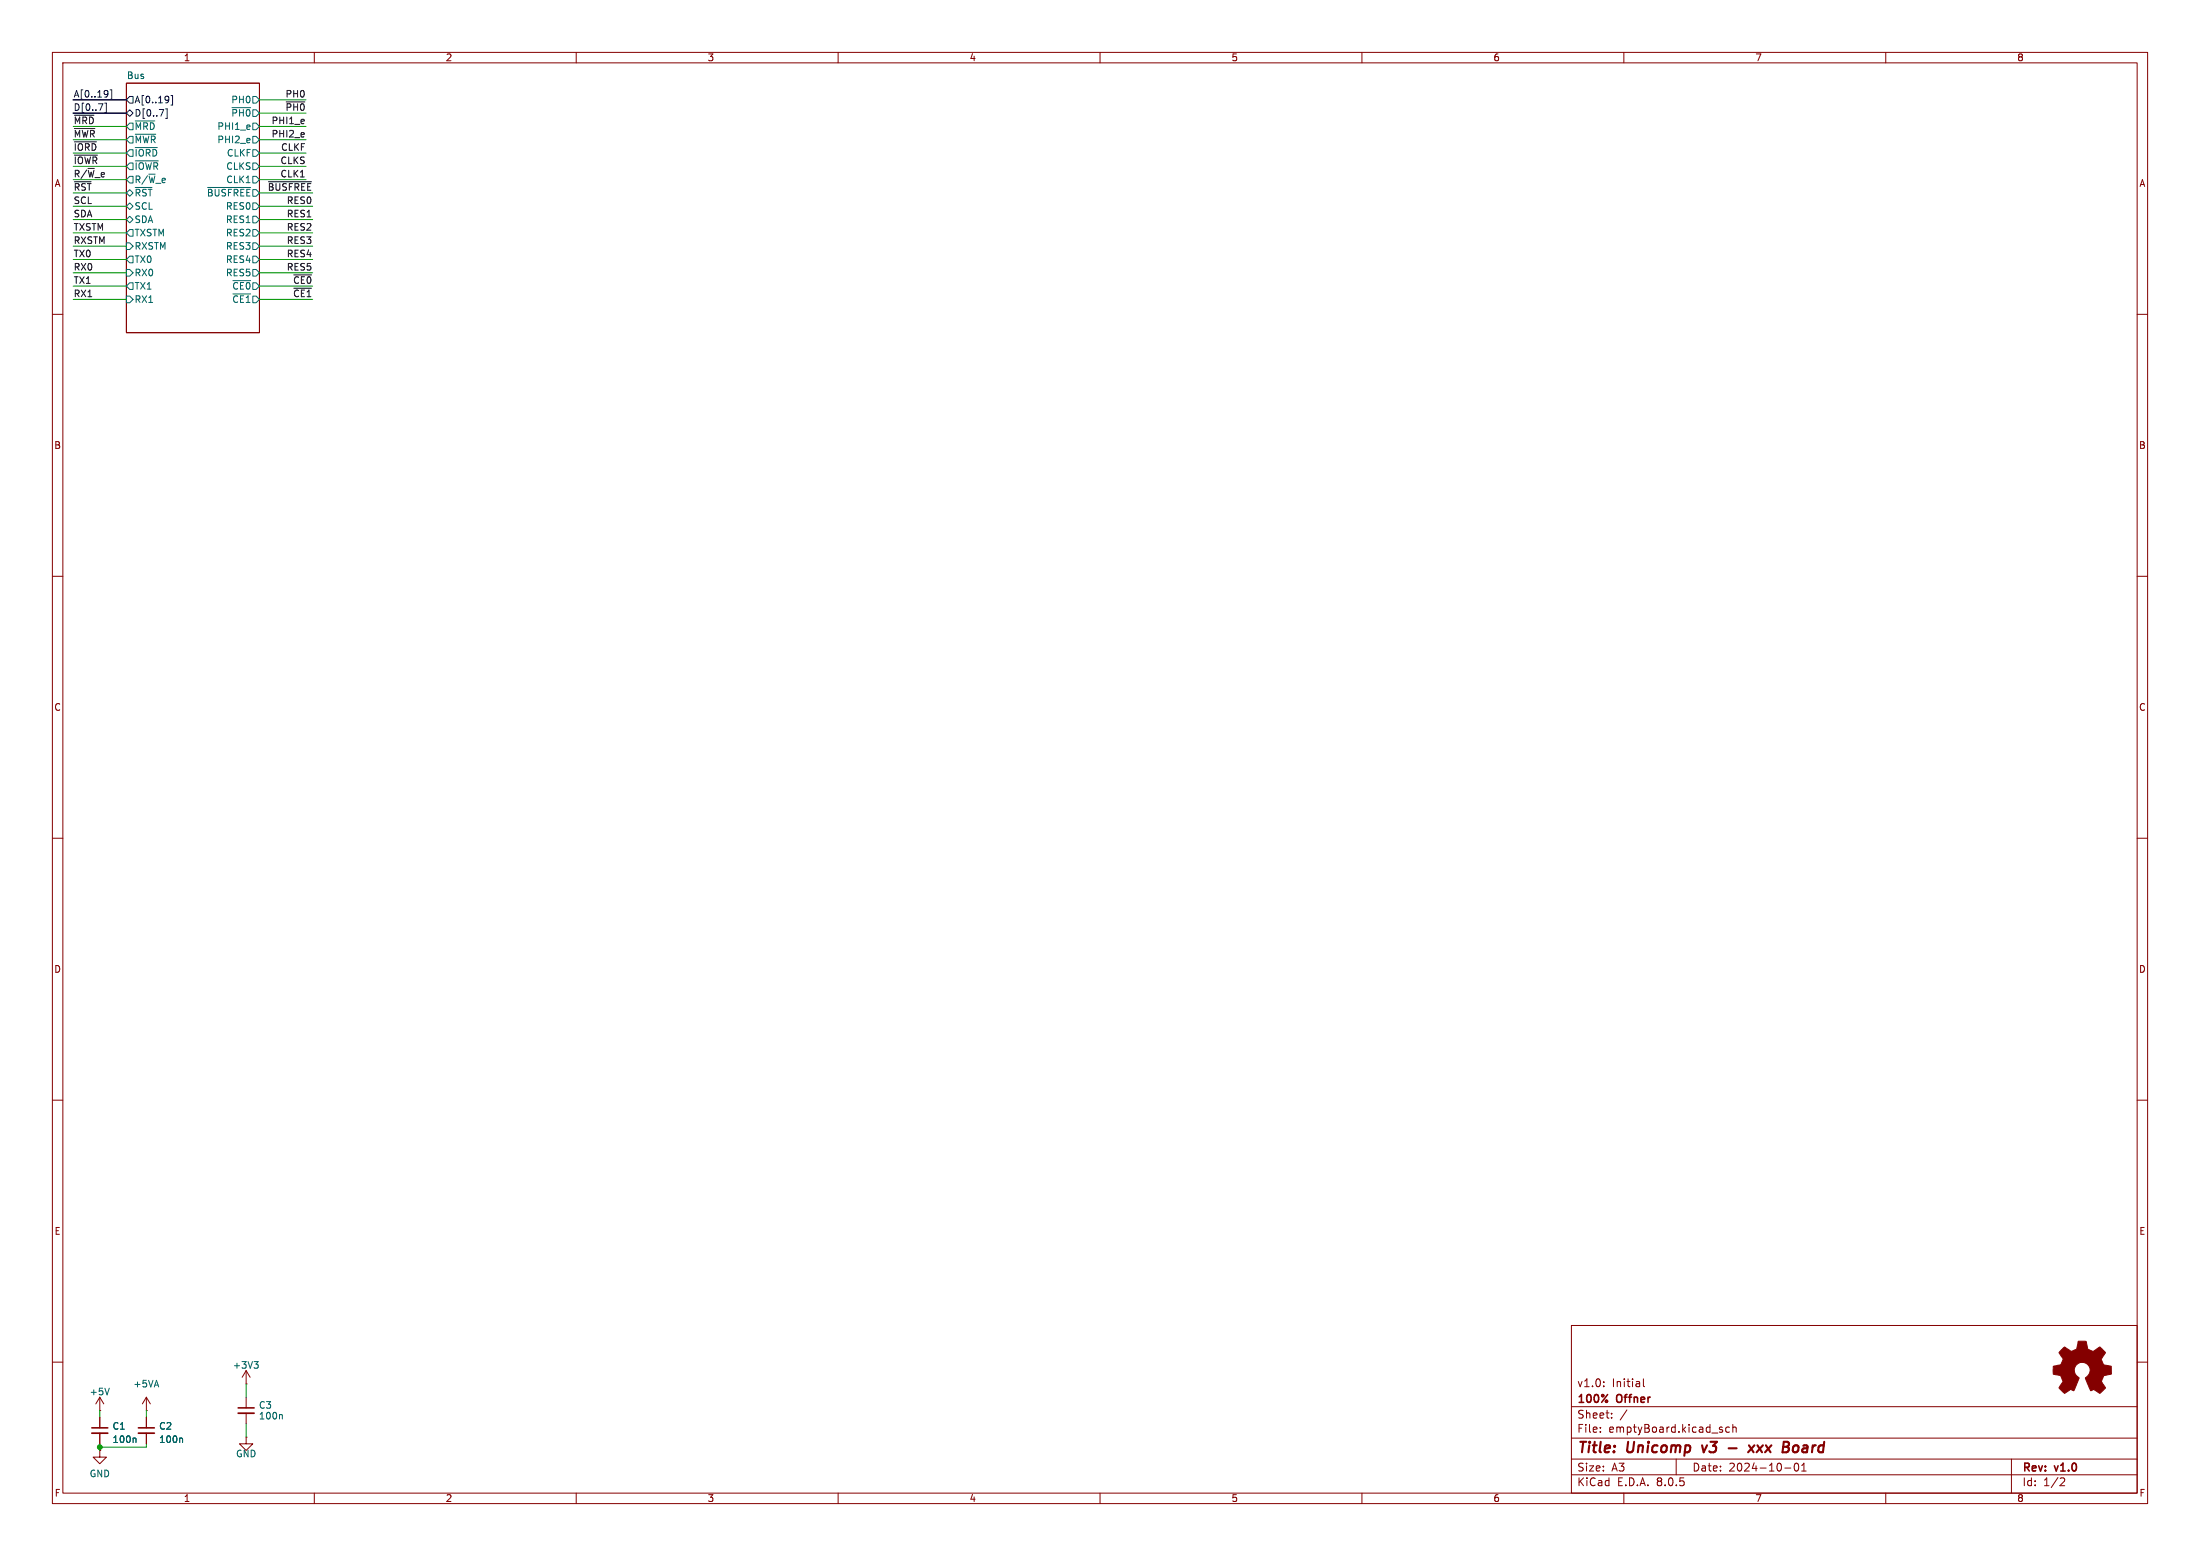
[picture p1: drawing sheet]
<svg xmlns="http://www.w3.org/2000/svg" width="420mm" height="297mm" viewBox="0 0 420 297" stroke-linecap="round" stroke-linejoin="round" font-family="sans-serif">
<g fill="none" stroke="#840000" stroke-width=".19">
<path d="M10 10h400v277h-400zM12 12h396v273h-396zM24.1 15.9h25.4v47.6h-25.4zM60 10v2M110 10v2M160 10v2M210 10v2M260 10v2M310 10v2M360 10v2M10 60h2M408 60h2"/>
<path d="M10 110h2M408 110h2M10 160h2M408 160h2M10 210h2M408 210h2M10 260h2M300 253h108v32h-108zM408 260h2M19 269.2h.1M19 276.9v1.2h1.3l-1.3 1.3-1.2-1.3h1.2M19 276.9h.1"/>
<path d="M19 266.7v2.5M19 270.5v2M19 273.6v2M19 266.7l-.7 1.3M19 266.7l.8 1.3M27.9 269.2h.1M27.9 266.7v2.5M27.9 270.5v2M27.9 273.6v2M27.9 266.7l-.7 1.3M27.9 266.7l.8 1.3M47 274.3v1.3h1.3l-1.3 1.3-1.3-1.3h1.3"/>
<path d="M47 274.3h.1M47 264.2h.1M47 261.6l-.8 1.3M47 261.6v2.6M47 266.7v2M47 269.7v2.1M47 261.6l.8 1.3M300 278.5h108M300 274.5h108M300 268.5h108M305.5 273.2v.2M305.5 272.5v.1"/>
<path d="M306.2 264.5v.2M306.2 263.8v.1M307.7 270.5v.2M307.7 269.8v.1M310.6 269.1l-1.3 1.9M313.7 263.2v1.3l.2 .2M320 278.5v3M328.7 272.9l.2 .2-.2 .3M328.7 272.4l.1 .1M330.2 272.5l-.5-.1-.3 .3 .2 .6h.6M330.8 272.5l.2-.1 .4 .1v.9M330.8 271.9v1.5"/>
<path d="M342.7 279.4l.2-.1a.8 .8 0 0 1 .5 .7 .8 .8 0 0 1-.5 .8 1 1 0 0 1-.2-1.4zM343.9 279.7l.5-.4v1.5M384 278.5v6.5M60 285v2M110 285v2M160 285v2M210 285v2M260 285v2M300 281.5h108M310 285v2M340.7 280.2h1.2M343.9 280.8h.9"/>
<path d="M360 285v2M393.5 282.1l.5 .1 .2 .3-1 1.1h1"/>
</g>
<path d="M324.9 275.9l.3 1.3M330 276.4h1.5M333.9 275.9l.9 1.3M334.9 275.9l-1.2 1.3M336.5 275.9l-1.2 1.3M341.5 275.6l-.3-.4h-.7l-.2 2M343 275.9a.62 .62 0 0 0-.7 .4v.7l.6 .2" fill="none" stroke="#840000" stroke-width=".4"/>
<path d="M20 19.7h.3v1.8h-.3M20.5 17.4v.8M20.6 17.8l-.1 .1M21 17.1h.3v1.9h-.3M24.8 18.4h.6v1.3h-.6l-.7-.6zM32.2 18.5v.8M32.2 18.9v.1M32.6 18.2h.3v1.9h-.3M24.8 21l.6 .6-.6 .6-.7-.6zM31.9 20.8v1.8h-.3" fill="none" stroke="#000084" stroke-width=".19"/>
<g fill="none" stroke="#006464" stroke-width=".19">
<path d="M48.3 18.4h.6l.6 .7-.6 .6h-.6zM24.1 36.8l.7-.6 .6 .6-.6 .7zM24.1 39.4l.7-.7 .6 .7-.6 .6zM24.8 23.5h.6v1.3h-.6l-.7-.7zM24.8 28.6h.6v1.2h-.6l-.7-.6zM24.8 31.1h.6v1.3h-.6l-.7-.6zM24.8 33.7h.6v1.2h-.6l-.7-.6zM24.8 26h.6v1.3h-.6l-.7-.6zM25.8 23.1h3.8M25.8 28.2h4.2M25.8 30.7h4.4M25.8 25.6h3.9"/>
<path d="M25.8 35.8h3.2M39.6 35.8h8.2M44.3 20.5h3.5M48.3 31.1h.6l.6 .7-.6 .6h-.6zM48.3 28.6h.6l.6 .6-.6 .6h-.6zM48.3 23.5h.6l.6 .6-.6 .7h-.6zM48.3 26h.6l.6 .7-.6 .6h-.6zM48.3 38.7h.6l.6 .7-.6 .6h-.6zM48.3 33.7h.6l.6 .6-.6 .6h-.6zM24.1 46.4h.7l.6 .6-.6 .6h-.7zM24.1 41.9l.7-.6 .6 .6-.6 .6zM24.1 56.5h.7l.6 .7-.6 .6h-.7z"/>
<path d="M24.1 51.4h.7l.6 .7-.6 .6h-.7zM24.8 43.8h.6v1.3h-.6l-.7-.6zM24.8 48.9h.6v1.3h-.6l-.7-.7zM24.8 54h.6v1.2h-.6l-.7-.6zM44.5 53.6h3.3M44.5 56.1h3.3M48.3 51.4h.6l.6 .7-.6 .6h-.6zM48.3 41.3h.6l.6 .6-.6 .6h-.6zM48.3 46.4h.6l.6 .6-.6 .6h-.6zM48.3 48.9h.6l.6 .6-.6 .7h-.6zM48.3 43.8h.6l.6 .7-.6 .6h-.6zM48.5 259.9h.8l-.4 .5"/>
<path d="M20.9 265l-.5 1.2M25.8 274.5l.2 .2v.6M34.7 274.5l.2 .2v.6M49 260.4l.3 .2v.3l-.3 .3M53.7 270l.2 .2v.6"/>
</g>
<path d="M393.6 257.6l.6-.5 .8 .6a.62 .62 0 0 0 1 0l.4-.2 .3-1.5h1.5l.1 .5a1.13 1.13 0 0 0 .8 1.3l.5 .2 1.3-.9 1 1-.4 .7a.75 .75 0 0 0-.1 1.2l.2 .5 1.4 .3 .1 1.5-1.4 .3-.1 .1a1.18 1.18 0 0 0-.2 1.4l.6 .8-.1 .1-1 1-.9-.6a.54 .54 0 0 0-.8 .1l-1.1-2.4a2.33 2.33 0 0 0 .9-1.9 1.54 1.54 0 0 0-2.5-.7 1.54 1.54 0 0 0 .4 2.5l-.9 2.3a.4 .4 0 0 1-.4 .1 .4 .4 0 0 1-.3-.2l-1.2 .8-.9-.9-.1-.2 .8-1.2-.3-.5a.71 .71 0 0 0-.9-.8l-.7-.1v-1.5l.4-.1a1.11 1.11 0 0 0 1.2-.7 .72 .72 0 0 0-.2-1.2l-.3-.6z" fill="#840000" stroke="#840000" stroke-width=".19"/>
<path d="M17.5 273.6h3.1M26.4 273.6h3.1M45.5 269.7h3" fill="none" stroke="#840000" stroke-width=".33"/>
<path d="M17.5 272.5h3.1M26.4 272.5h3.1M45.5 268.7h3" fill="none" stroke="#840000" stroke-width=".3"/>
<path d="M54.6 19.5h3.6M14.2 34.7h3.2M14.2 22h3.7M14.2 24.5h3.9M14.2 27.1h4.2M14.2 29.6h4.4M51.3 34.7h8.2M56.1 55h3.4M56.1 52.5h3.4" fill="none" stroke="#0f0f0f" stroke-width=".19"/>
<path d="M14 19.1h10.1M14 21.6h10.1" fill="none" stroke="#000084" stroke-width=".3"/>
<g fill="none" stroke="#009600" stroke-width=".19">
<path d="M49.5 19.1h8.9M14 29.2h10.1M14 31.8h10.1M14 26.7h10.1M14 34.3h10.1M14 24.1h10.1M14 36.8h10.1M14 39.4h10.1M49.5 29.2h8.9M49.5 31.8h8.9M49.5 26.7h8.9M49.5 34.3h8.9"/>
<path d="M49.5 24.1h8.9M49.5 36.8h10.2M49.5 39.4h10.2M49.5 21.6h8.9M14 57.2h10.1M14 47h10.1M14 44.5h10.1M14 52.1h10.1M14 41.9h10.1M14 54.6h10.1M14 49.5h10.1M49.5 57.2h10.2"/>
<path d="M49.5 47h10.2M49.5 44.5h10.2M49.5 52.1h10.2M49.5 41.9h10.2M49.5 54.6h10.2M49.5 49.5h10.2M19 269.2v1.3M19 275.6v1.3M27.9 269.2v1.3M27.9 275.6v.6h-8.9M47 264.2v2.5M47 271.8v2.5"/>
</g>
<circle cx="19" cy="276.2" r=".46" fill="#009600" stroke="#009600" stroke-width=".19"/>
<g font-size="2.8" fill="#840000">
<text x="301" y="277.9">Title:</text>
<text x="310.6" y="277.9">Unicomp</text>
<text x="325.8" y="277.9">v3</text>
<text x="336.4" y="277.9">xxx</text>
<text x="343.6" y="277.9">Board</text>
</g>
<g font-size="2.1" fill="#840000">
<text x="301" y="268.2">100%</text>
<text x="301" y="265">v1.0:</text>
<text x="307.7" y="265">Initial</text>
<text x="308.7" y="268.2">Offner</text>
<text x="301" y="273.7">File:</text>
<text x="301" y="271">Sheet:</text>
<text x="307.1" y="273.7">emptyBoard.kicad_sch</text>
<text x="301" y="281.1">Size:</text>
<text x="307.6" y="281.1">A3</text>
<text x="323" y="281.1">Date:</text>
<text x="330" y="281.1">2024-10-01</text>
<text x="386" y="281.3">Rev:</text>
<text x="392.4" y="281.3">v1.0</text>
<text x="301" y="283.9">KiCad</text>
<text x="308.7" y="283.9">E.D.A.</text>
<text x="316.3" y="283.9">8.0.5</text>
<text x="386" y="283.9">Id:</text>
<text x="390.1" y="283.9">1/2</text>
</g>
<g font-size="1.8" fill="#840000">
<text x="35" y="11.9">1</text>
<text x="85" y="11.9">2</text>
<text x="135" y="11.9">3</text>
<text x="185" y="11.9">4</text>
<text x="235" y="11.9">5</text>
<text x="285" y="11.9">6</text>
<text x="335" y="11.9">7</text>
<text x="385" y="11.9">8</text>
<text x="10.3" y="35.9">A</text>
<text x="408.3" y="35.9">A</text>
<text x="10.3" y="85.9">B</text>
<text x="408.2" y="85.9">B</text>
<text x="10.3" y="135.9">C</text>
<text x="408.2" y="135.9">C</text>
<text x="10.3" y="185.9">D</text>
<text x="408.2" y="185.9">D</text>
<text x="10.3" y="235.9">E</text>
<text x="408.3" y="235.9">E</text>
<text x="10.3" y="285.9">F</text>
<text x="35" y="286.9">1</text>
<text x="85" y="286.9">2</text>
<text x="135" y="286.9">3</text>
<text x="185" y="286.9">4</text>
<text x="235" y="286.9">5</text>
<text x="285" y="286.9">6</text>
<text x="335" y="286.9">7</text>
<text x="385" y="286.9">8</text>
<text x="408.3" y="285.9">F</text>
</g>
<g font-size="1.8" fill="#006464">
<text x="24.1" y="15.2">Bus</text>
<text x="44.1" y="19.9">PH0</text>
<text x="44.1" y="22.5">~{PH0}</text>
<text x="25.6" y="25">~{MRD}</text>
<text x="25.6" y="27.5">~{MWR}</text>
<text x="41.4" y="25">PHI1_e</text>
<text x="41.4" y="27.5">PHI2_e</text>
<text x="25.6" y="30.1">~{IORD}</text>
<text x="25.6" y="32.6">~{IOWR}</text>
<text x="25.6" y="35.2">R/~{W}_e</text>
<text x="43.1" y="32.6">CLKS</text>
<text x="43.1" y="35.2">CLK1</text>
<text x="43.2" y="30.1">CLKF</text>
<text x="25.6" y="37.7">~{RST}</text>
<text x="25.6" y="40.2">SCL</text>
<text x="39.4" y="37.7">~{BUSFREE}</text>
<text x="43" y="40.2">RES0</text>
<text x="25.6" y="45.3">TXSTM</text>
<text x="25.6" y="47.9">RXSTM</text>
<text x="25.6" y="42.8">SDA</text>
<text x="43" y="42.8">RES1</text>
<text x="43" y="47.9">RES3</text>
<text x="43" y="45.3">RES2</text>
<text x="25.6" y="52.9">RX0</text>
<text x="25.6" y="50.4">TX0</text>
<text x="43" y="52.9">RES5</text>
<text x="43" y="50.4">RES4</text>
<text x="25.6" y="58">RX1</text>
<text x="25.6" y="55.5">TX1</text>
<text x="44.2" y="55.5">~{CE0}</text>
<text x="44.2" y="58">~{CE1}</text>
<text x="44.3" y="261.4">+3V3</text>
<text x="17" y="266.5">+5V</text>
<text x="25.4" y="265">+5VA</text>
<text x="49.3" y="269.1">C3</text>
<text x="21.4" y="273.1">C1</text>
<text x="21.4" y="275.6">100n</text>
<text x="30.3" y="273.1">C2</text>
<text x="30.3" y="275.6">100n</text>
<text x="49.3" y="271.1">100n</text>
<text x="45" y="278.4">GND</text>
<text x="17" y="282.2">GND</text>
</g>
<g font-size="1.8" fill="#000084">
<text x="14" y="18.7">A[0..19]</text>
<text x="14" y="21.2">D[0..7]</text>
<text x="25.6" y="22.5">D[0..7]</text>
<text x="25.6" y="19.9">A[0..19]</text>
</g>
<g font-size="1.8" fill="#0f0f0f">
<text x="14" y="23.8">~{MRD}</text>
<text x="51.7" y="23.8">PHI1_e</text>
<text x="54.4" y="18.7">PH0</text>
<text x="54.4" y="21.2">~{PH0}</text>
<text x="14" y="26.3">~{MWR}</text>
<text x="14" y="28.9">~{IORD}</text>
<text x="51.7" y="26.3">PHI2_e</text>
<text x="53.6" y="28.9">CLKF</text>
<text x="14" y="33.9">R/~{W}_e</text>
<text x="14" y="31.4">~{IOWR}</text>
<text x="53.4" y="33.9">CLK1</text>
<text x="53.4" y="31.4">CLKS</text>
<text x="14" y="41.6">SDA</text>
<text x="14" y="36.5">~{RST}</text>
<text x="14" y="39">SCL</text>
<text x="51" y="36.5">~{BUSFREE}</text>
<text x="54.6" y="41.6">RES1</text>
<text x="54.6" y="39">RES0</text>
<text x="14" y="44.1">TXSTM</text>
<text x="14" y="46.6">RXSTM</text>
<text x="54.6" y="46.6">RES3</text>
<text x="54.6" y="44.1">RES2</text>
<text x="14" y="49.2">TX0</text>
<text x="14" y="51.7">RX0</text>
<text x="54.6" y="49.2">RES4</text>
<text x="54.6" y="51.7">RES5</text>
<text x="14" y="54.3">TX1</text>
<text x="14" y="56.8">RX1</text>
<text x="55.9" y="56.8">~{CE1}</text>
<text x="55.9" y="54.3">~{CE0}</text>
</g>
</svg>
